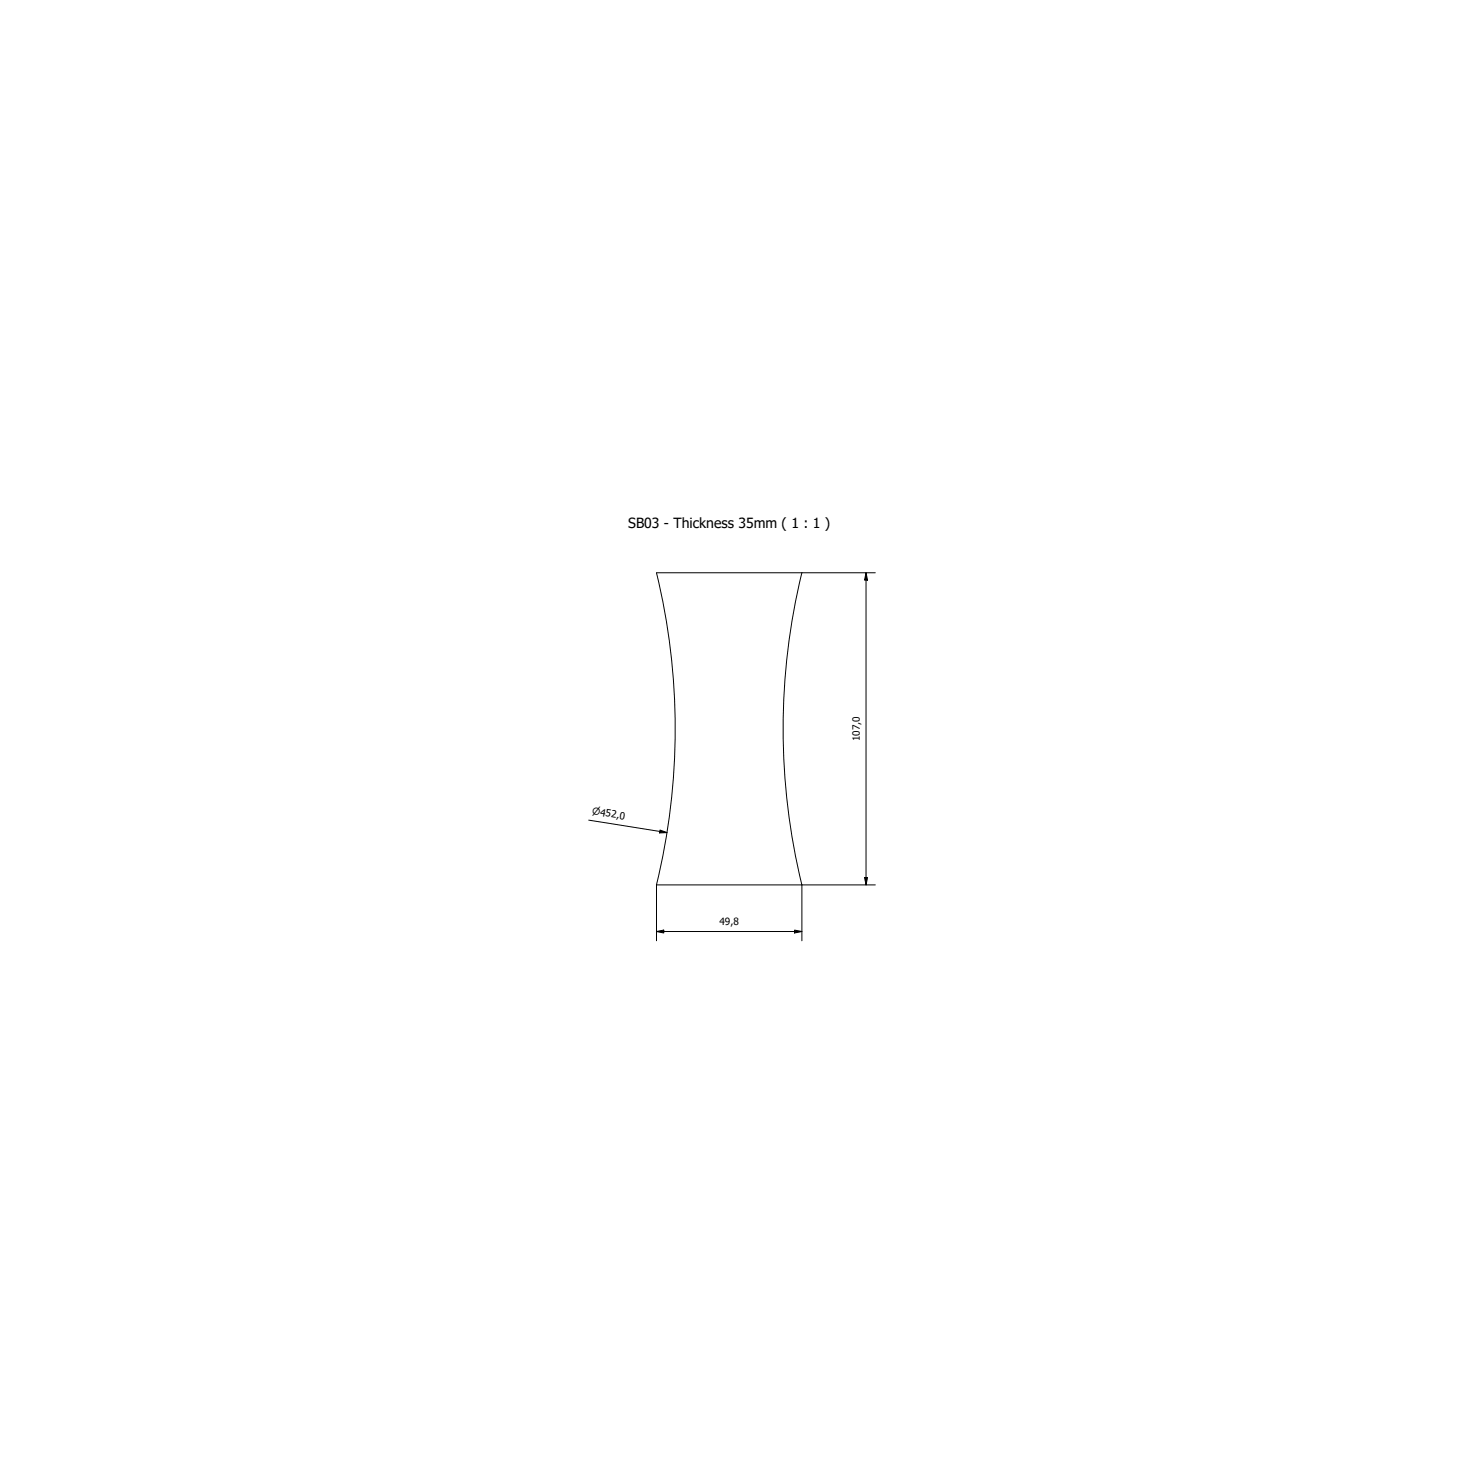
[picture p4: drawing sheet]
<svg xmlns="http://www.w3.org/2000/svg" width="500mm" height="500mm" viewBox="0 0 500 500" stroke-linecap="round" stroke-linejoin="round" font-family="sans-serif">
<!-- layer: Visible (ISO) -->
<path d="M274.9 196.4a226 226 0 0 0 0 107M274.9 196.4h-49.8a226 226 0 0 1 0 107h49.8" fill="none" stroke="#000" stroke-width=".34"/>
<!-- layer: Dimension (ISO) -->
<path d="M274.9 196.4h25.2M296.9 196.4l.5 2.5h-1zM296.9 196.4v107M201.8 281.2l26.9 4.3M226.3 284.6l2.4 .9-2.6 .1zM225.1 319.4l2.5-.5v1zM225.1 319.4h49.8M225.1 303.4v19.2M272.4 318.9l2.5 .5-2.5 .5zM296.4 300.9h1l-.5 2.5zM300.1 303.4h-25.2v19.2" fill="none" stroke="#000" stroke-width=".34"/>
<path d="M296.9 196.4l.5 2.5h-1zM226.3 284.6l2.4 .9-2.6 .1zM225.1 319.4l2.5-.5v1zM272.4 318.9l2.5 .5-2.5 .5zM296.4 300.9h1l-.5 2.5z" fill="#000"/>
<text font-size="4.8" x="215.4" y="181">SB03 - Thickness 35mm ( 1 : 1 )</text>
<g font-size="3.4">
<text x="294.8" y="254.2" transform="rotate(-90 294.8 254.2)">107,0</text>
<text x="246.7" y="317.2">49,8</text>
</g>
<text font-size="3.3" x="202.9" y="279.2" transform="rotate(9 202.9 279.2)">⌀452,0</text>
</svg>
